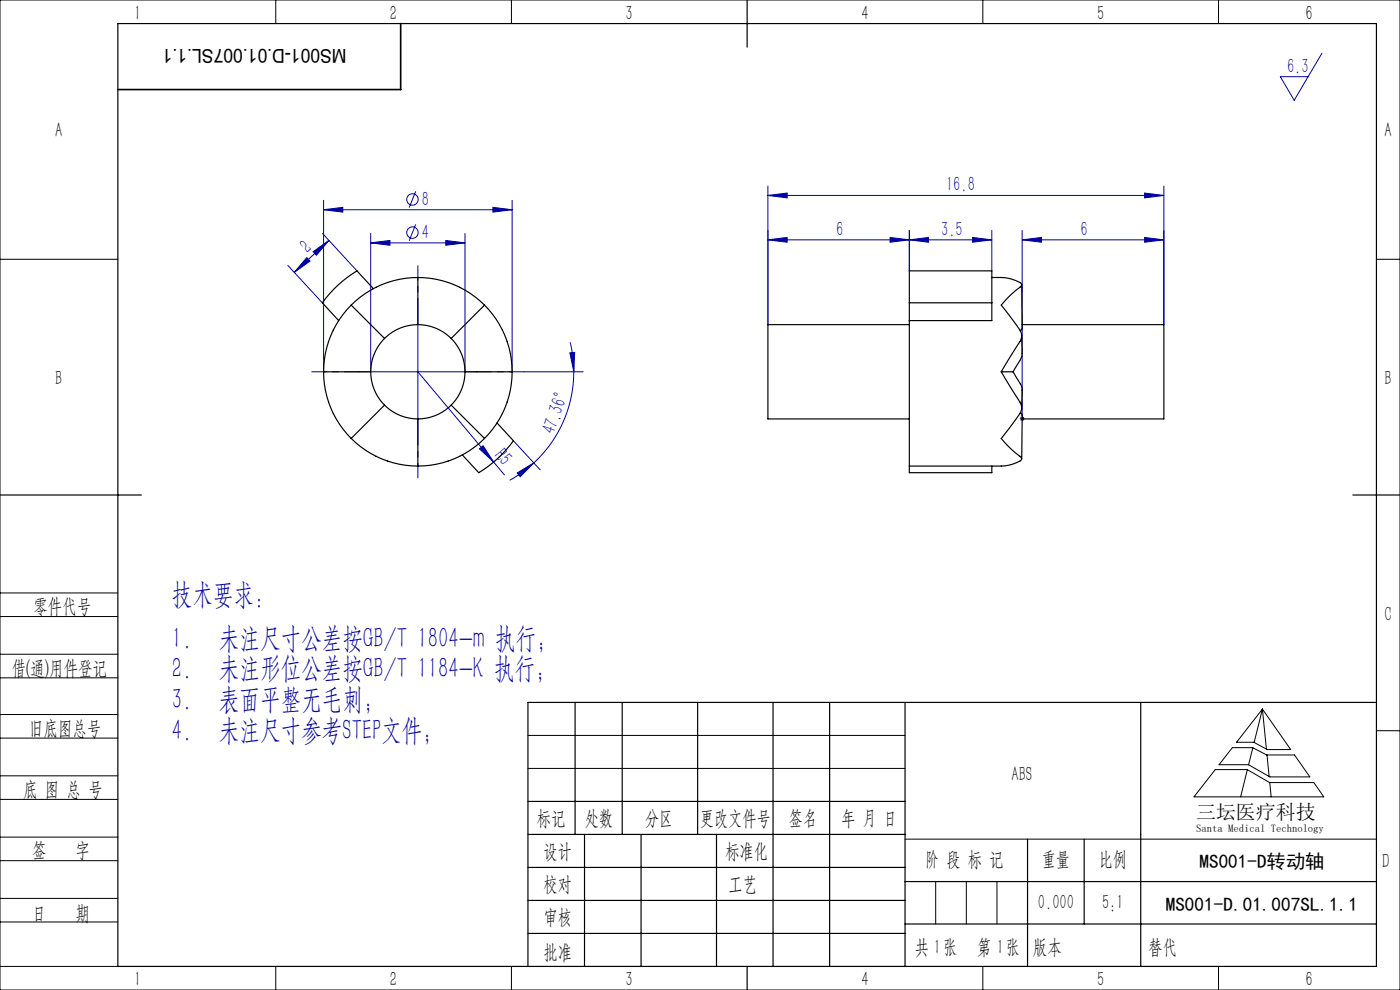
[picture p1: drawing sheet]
<svg xmlns="http://www.w3.org/2000/svg" width="297mm" height="210mm" viewBox="0 0 297 210" stroke-linecap="round" stroke-linejoin="round" font-family="sans-serif">
<g fill="none" stroke="#0000a0" stroke-width=".21">
<path d="M280.5 11.3l-5.9 10-3-5h5.9M162.9 39.5v29.4M246.9 39.5v29.4M61.1 56.3l7.3 7.9M65.1 54.6l.7 .8-3.4 2.4zM66.4 53.4l3.4-2.4-2.7 3.1zM68.4 49.5l7.3 8M68.6 44.5l4.1-.5v1zM68.6 42.5v36.4M68.6 44.5h40M69.8 51l-7.4 6.8M78.6 51.5l4.1-.5v1z"/>
<path d="M78.6 49.5v29.4M78.6 51.5h20M88.2 47.6l-1.4 3.5M88.2 40.6l-1.4 3.4M94.6 51l4 .5-4 .5zM98.6 49.5v29.4M104.6 44l4 .5-4 .5zM108.6 42.5v36.4M162.9 41.5l4.1-.5v1zM162.9 41.5h84M162.9 50.9l4.1-.5v1zM162.9 50.9h47.5"/>
<path d="M188.8 50.4l4.1 .5-4.1 .5zM192.9 50.9l4.1-.5v1zM192.9 48.9v8.6M206.3 50.4l4.1 .5-4.1 .5zM210.4 48.9v8.6M216.8 50.9l4.1-.5v1zM216.8 48.9v40.4M216.8 50.9h30.1M242.8 50.4l4.1 .5-4.1 .5zM242.8 41l4.1 .5-4.1 .5zM76.1 78.9h25M88.6 78.9l18.4 21.8"/>
<path d="M88.6 66.4v25M111.1 78.9h12.6M120.9 74.8h1l-.2 4.1zM121 72.6a26.3 26.3 0 0 1 .7 6.3M121.7 78.9a26.3 26.3 0 0 1-8.5 19.3M101.7 95.2l.8-.6 2.2 3.4zM108.9 93.5l5.7 6.2M113.2 98.2a26.3 26.3 0 0 1-5.1 3.7M216.3 88.8h1M216.5 88.5l.7 .7M217.2 88.5l-.7 .7M109.7 100.3l3.5-2.1-2.8 2.9z"/>
<circle cx="87.5" cy="49.3" r="1.21"/>
<circle cx="87.5" cy="42.3" r="1.21"/>
</g>
<path d="M76.1 78.9h-10M88.6 66.4v-10M101.1 78.9h10M88.6 91.4v10" fill="none" stroke="#0000a0" stroke-width=".21" stroke-dasharray="30.5 1.3 1.3 1.3" stroke-dashoffset="27.4"/>
<g fill="none" stroke="#000" stroke-width=".21">
<path d="M0 0h297v210h-297zM58.5 0v5M108.5 0v5M208.5 0v5M258.5 0v5M0 55h25M292 55h5M0 138.8h25M0 125.8h25M0 130.8h25M0 143.8h25M0 156.6h25"/>
<path d="M0 151.6h25M112 156h80M261.4 158.6h4.3l3 1.5h5.9l3.3 4.7h-8.5l-4.5-2.6h-6.3zM265.8 158.6l-.9 3.6M267.8 150.4l6 8.6h-5l-2.8-1.5h-3.7zM267.8 150.4l-1.7 7.1M267.8 150.4l.9 8.5M292 155h5M0 169.6h25M0 164.6h25M0 177.6h25M112 163h80"/>
<path d="M192 178h100M257.8 163.2h6.8l4.7 2.8h9.4l2.1 3h-27.5zM264.6 163.3l-1.4 5.7M268.8 160.1l.4 4.6M269.4 166l.3 3M0 182.6h25M0 190.6h25M0 195.6h25M198.5 187v9M205 187v9M211.5 187v9M0 205h25"/>
<path d="M58.5 205v5M108.5 205v5M208.5 205v5M258.5 205v5"/>
</g>
<g fill="none" stroke="#000" stroke-width=".25">
<path d="M25 5h267v200h-267zM158.5 0v10M0 105h30M287 105h10M122 149v28M132 149v28M148 149v28M164 149v56M176 149v56M192 149v56M242 149v56M292 149h-180v56"/>
<path d="M112 170h80M112 177h80M124 177v28M136 177v28M152 177v28M218 178v27M230 178v18M112 184h80M112 191h80M112 198h80M192 187h100M192 196h100"/>
<path d="M158.5 205v5"/>
</g>
<path d="M85 5v14h-60" fill="none" stroke="#000" stroke-width=".35"/>
<g fill="#0000a0">
<path d="M101.7 95.2l.8-.6 2.2 3.4z"/>
<path d="M216.8 50.9l4.1-.5v1zM242.8 50.4l4.1 .5-4.1 .5z"/>
<path d="M188.8 50.4l4.1 .5-4.1 .5zM162.9 50.9l4.1-.5v1z"/>
<path d="M242.8 41l4.1 .5-4.1 .5zM162.9 41.5l4.1-.5v1z"/>
<path d="M68.6 44.5l4.1-.5v1zM104.6 44l4 .5-4 .5zM78.6 51.5l4.1-.5v1zM94.6 51l4 .5-4 .5z"/>
<path d="M65.1 54.6l.7 .8-3.4 2.4zM66.4 53.4l3.4-2.4-2.7 3.1z"/>
<path d="M109.7 100.3l3.5-2.1-2.8 2.9zM120.9 74.8h1l-.2 4.1z"/>
<path d="M192.9 50.9l4.1-.5v1zM206.3 50.4l4.1 .5-4.1 .5z"/>
</g>
<g fill="none" stroke="#000" stroke-width=".25">
<path d="M88.6 58.9a20 20 0 0 0-14.1 5.8M88.6 58.9a20 20 0 0 1 14.2 5.8M88.6 58.9v10M210.4 58.9a9.4 9.4 0 0 1 6.3 1.3v.3l-.2 .3-1.8 1.4-2.3 2.5 3.2 4.1a2.82 2.82 0 0 1 .9 3.4l-4.1 6.7M68.6 78.9a20 20 0 0 0 5.9 14.1M68.6 78.9h10M74.5 64.7a20 20 0 0 0-5.9 14.2M74.5 64.7l7.1 7.1M79.2 61.2l-3.5-3.7a25 25 0 0 0-7.3 6.7l3.4 3.8M98.6 78.9h10M102.8 64.7a20 20 0 0 1 5.8 14.2M102.8 64.7l-7.1 7.1"/>
<path d="M108.6 78.9a20 20 0 0 1-5.8 14.1M192.9 64.2v-6.7h17.5v6.7M192.9 68v30.9M192.9 68.9h-30v20h30M192.9 64.2h17.5M192.9 64.2v3.8M210.4 64.2v3.8h-17.5M212.4 78.9l4 6.4a2.16 2.16 0 0 1 0 2.4l-4 5.3 2.3 2.5 1.7 1.3 .3 .3v.3a6.7 6.7 0 0 1-4.3 1.5h-19.5M212.4 78.9h2.5M214.9 78.9l.5 .8a5.7 5.7 0 0 1 1.4 3M216.8 71.2l.1 3.8M216.8 60.4l.1 9.2"/>
<path d="M216.8 69.6l-.3 .6M216.8 75a5.8 5.8 0 0 1-1.4 3l-.5 .9M216.8 68.9h30.1v20h-30.1M74.5 93a20 20 0 0 0 14.1 5.9M81.6 85.9l-7.1 7.1M88.6 88.9v10M95.7 85.9l7.1 7.1M102.8 93a20 20 0 0 1-14.2 5.9M105.4 89.7l3.5 3.8a25 25 0 0 1-7.3 6.8l-3.5-3.8M192.9 98.9v1.4h17.5v-1.4M216.5 87.5l.3 .6M216.9 82.7l-.1 3.9"/>
<path d="M216.9 88.1l-.1 9.2"/>
<circle cx="88.6" cy="78.9" r="10"/>
</g>
<g font-size="6.3" fill="#0000a0">
<text x="36.4" y="128.2">技术要求：</text>
<text x="36.4" y="137.4">1.</text>
<text x="46.4" y="137.4">未注尺寸公差按GB/T 1804-m 执行；</text>
<text x="36.4" y="143.9">2.</text>
<text x="46.4" y="143.9">未注形位公差按GB/T 1184-K 执行；</text>
<text x="36.4" y="150.4">3.</text>
<text x="46.4" y="150.4">表面平整无毛刺；</text>
<text x="36.4" y="156.9">4.</text>
<text x="46.4" y="156.9">未注尺寸参考STEP文件；</text>
</g>
<g font-size="4.4">
<text x="28.5" y="4.1">1</text>
<text x="82.7" y="4.1">2</text>
<text x="132.7" y="4.1">3</text>
<text x="182.7" y="4.1">4</text>
<text x="232.7" y="4.1">5</text>
<text x="277" y="4.1">6</text>
<text x="11.7" y="29.1">A</text>
<text x="293.7" y="29.1">A</text>
<text x="11.7" y="81.6">B</text>
<text x="293.7" y="81.6">B</text>
<text x="7.1" y="130.1">零件代号</text>
<text x="293.7" y="131.6">C</text>
<text x="2.5" y="143.2">借(通)用件登记</text>
<text x="6.2" y="155.8">旧底图总号</text>
<text x="214.6" y="165.6">ABS</text>
<text x="4.9" y="168.9">底 图 总 号</text>
<text x="113.9" y="174.9">标记</text>
<text x="124.1" y="174.9">处数</text>
<text x="136.9" y="174.9">分区</text>
<text x="148.5" y="174.9">更改文件号</text>
<text x="167.4" y="174.9">签名</text>
<text x="178.5" y="174.9">年 月 日</text>
<text x="6.8" y="181.9">签</text>
<text x="16" y="181.9">字</text>
<text x="115.3" y="181.9">设计</text>
<text x="153.9" y="181.9">标准化</text>
<text x="196.3" y="183.7">阶 段 标 记</text>
<text x="221" y="183.7">重量</text>
<text x="233.1" y="183.7">比例</text>
<text x="293.2" y="184.1">D</text>
<text x="115.3" y="189">校对</text>
<text x="154.6" y="189">工艺</text>
<text x="6.8" y="195.2">日</text>
<text x="16" y="195.2">期</text>
<text x="115.3" y="196">审核</text>
<text x="220.2" y="192.7">0.000</text>
<text x="233.8" y="192.7">5:1</text>
<text x="115.3" y="203.4">批准</text>
<text x="194" y="202.4">共 张</text>
<text x="198.1" y="202.4">1</text>
<text x="207.3" y="202.4">第 张</text>
<text x="211.5" y="202.4">1</text>
<text x="219.1" y="202.4">版本</text>
<text x="28.5" y="209.1">1</text>
<text x="82.7" y="209.1">2</text>
<text x="132.7" y="209.1">3</text>
<text x="182.7" y="209.1">4</text>
<text x="232.7" y="209.1">5</text>
<text x="277" y="209.1">6</text>
</g>
<g font-size="4.4" fill="#0000a0">
<text x="273.1" y="15.4">6.3</text>
<text x="200.7" y="40.6">16.8</text>
<text x="89.5" y="43.6">8</text>
<text x="65.3" y="53.9" transform="rotate(-43 65.3 53.9)">2</text>
<text x="89.5" y="50.6">4</text>
<text x="177.4" y="50">6</text>
<text x="199.7" y="50">3.5</text>
<text x="229.2" y="50">6</text>
<text x="117.6" y="92.4" transform="rotate(-71 117.6 92.4)">47.36°</text>
<text x="104.7" y="96.7" transform="rotate(50 104.7 96.7)">R5</text>
</g>
<text font-size="4.4" fill="#010000" x="243.6" y="202.4">替代</text>
<text font-size="4.2" x="253.7" y="173.7">三坛医疗科技</text>
<g font-size="4.1">
<text x="73.5" y="10.4" transform="rotate(-180 73.5 10.4)">MS001-D.01.007SL.1.1</text>
<text x="254.5" y="184">MS001-D转动轴</text>
<text x="247.3" y="193.1">MS001-D.01.007SL.1.1</text>
</g>
<text font-size="2.3" x="253.7" y="176.6">Santa Medical Technology</text>
</svg>
